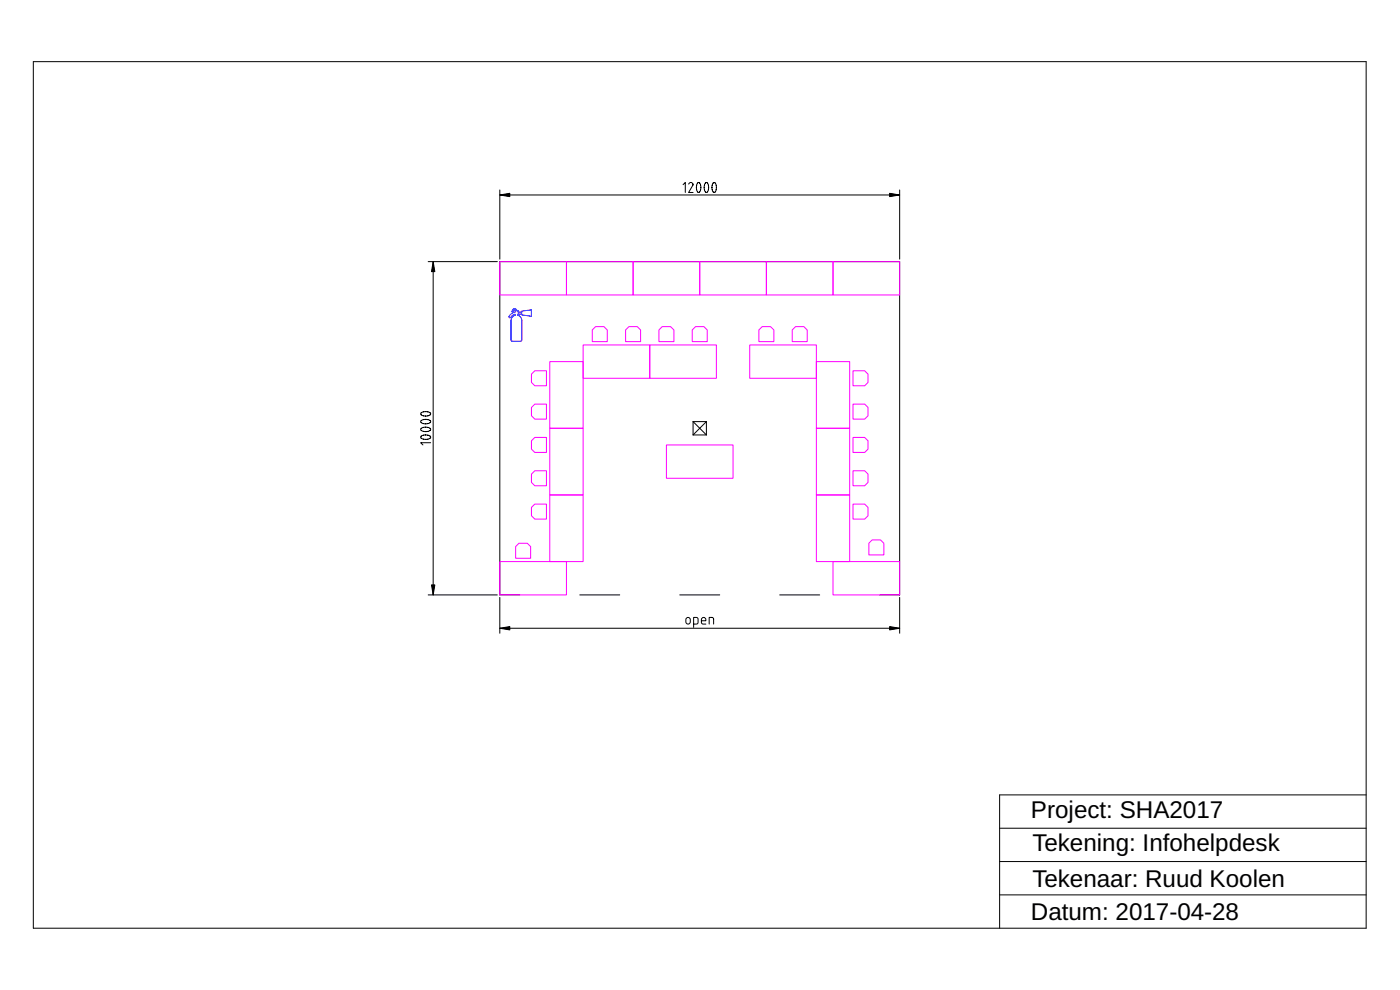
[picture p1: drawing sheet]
<svg xmlns="http://www.w3.org/2000/svg" width="420mm" height="297mm" viewBox="0 0 420 297" stroke-linecap="round" stroke-linejoin="round" font-family="sans-serif">
<g fill="none" stroke="#000" stroke-width=".3">
<path d="M10 18.5h400v260h-400zM150 57v20.8M150 58.5h120M205 55.4l.7-.7v3.1M206.7 55.2a.65 .65 0 0 1 .8-.5 .65 .65 0 0 1 .5 .8l-1.3 2.3h1.3M209.4 57.6l.3 .2 .3-.2M210 57.6l.3-.7a2.16 2.16 0 0 0-.6-2.2l-.5 .4-.2 .7 .1 1.1 .3 .7M211.7 57.6l.3 .2 .3-.2M212.3 57.6l.3-.7a2.16 2.16 0 0 0-.6-2.2l-.4 .4-.2 .7v1.1l.3 .7M214 57.6l.3 .2 .3-.2M214.6 57.6l.3-.7a2.16 2.16 0 0 0-.6-2.2l-.4 .4-.2 .7v1.1l.3 .7M270 57v20.8"/>
<path d="M128.5 78.5h20.8M130 78.5v100M126.4 130.9l.7-.3 1.1-.1 .7 .2 .4 .5-.6 .5-1.4 .1-.9-.3-.2-.3zM126.4 128.5l.7-.3h1.1l.7 .2 .4 .4-.6 .6-1.4 .1-.9-.4-.2-.3zM126.4 126.2l.7-.3h1.1l.7 .2 .4 .4-.6 .5-1.4 .1-.9-.3-.2-.3zM126.4 123.9l.7-.3 1.1-.1 .7 .2 .4 .5-.6 .5-1.4 .1-.9-.3-.2-.3zM129.3 132.8h-3.1l.7 .7M208 126.5v4M208 126.5h4M208 130.5h4M208 126.5l4 4M212 126.5v4"/>
<path d="M212 126.5l-4 4M128.5 178.5h20.8M150 179.3v10.7M156 178.5h-6v-100h120v100h-6M174 178.5h12M204 178.5h12M234 178.5h12M270 179.3v10.7M150 188.5h120M206 185.4l.5-.1 .5 .1 .2 1.2a.67 .67 0 0 1-.7 .6 .67 .67 0 0 1-.7-.6zM208.2 187.2h.8l.4-.2 .1-1.2-.2-.5h-1.1v3M210.5 186.3h1.3a.7 .7 0 0 0-.4-1 .7 .7 0 0 0-.9 .6l.1 1.1 .4 .2h.8"/>
<path d="M212.8 187.2v-1.9h.9l.4 .2 .1 1.7M410 238.5h-110v40M300 258.5h110M300 248.5h110M300 268.5h110"/>
</g>
<g fill="none" stroke="#00f" stroke-width=".3">
<path d="M153.9 92.8l.8-.1 .4 .5h.4v.4h1.1v-.2l2.9-.5v2l-2.9-.4v-.3h-1.1v.4l.2 .1a1.67 1.67 0 0 1 .9 1.5v5.8l-.3 .4h-2.6l-.3-.2v-6a1.66 1.66 0 0 1 1.1-1.6v-.3l-.8 .4-.6 .6-.3-.1 .1-.6 1-.7-.2-.5z"/>
<circle cx="154.4" cy="93.3" r=".33"/>
</g>
<g fill="none" stroke="#f0f" stroke-width=".3">
<path d="M150 78.5h20v10h-20zM170 78.5h20v10h-20zM190 78.5h20v10h-20zM210 78.5h20v10h-20zM230 78.5h20v10h-20zM250 78.5h20v10h-20zM177.7 99l1-1h2.5l1.1 1v3.5h-4.6zM187.7 99l1-1h2.5l1.1 1v3.5h-4.6zM197.7 99l1-1h2.5l1.1 1v3.5h-4.6zM207.7 99l1-1h2.5l1.1 1v3.5h-4.6zM227.7 99l1-1h2.5l1.1 1v3.5h-4.6zM237.7 99l1-1h2.5l1.1 1v3.5h-4.6z"/>
<path d="M160.5 111.2h3.5v4.6h-3.5l-1-1.1v-2.5zM165 108.5h10v20h-10zM175 103.5h20v10h-20zM195 103.5h20v10h-20zM225 103.5h20v10h-20zM245 108.5h10v20h-10zM256 111.2h3.5l1 1v2.5l-1 1.1h-3.5zM160.5 121.2h3.5v4.6h-3.5l-1-1.1v-2.5zM160.5 131.2h3.5v4.6h-3.5l-1-1.1v-2.5zM165 128.5h10v20h-10zM200 133.5h20v10h-20zM245 128.5h10v20h-10z"/>
<path d="M256 121.2h3.5l1 1v2.5l-1 1.1h-3.5zM256 131.2h3.5l1 1v2.5l-1 1.1h-3.5zM160.5 141.3h3.5v4.5h-3.5l-1-1v-2.5zM160.5 151.3h3.5v4.5h-3.5l-1-1v-2.5zM165 148.5h10v20h-10zM245 148.5h10v20h-10zM256 141.3h3.5l1 1v2.5l-1 1h-3.5zM256 151.3h3.5l1 1v2.5l-1 1h-3.5zM150 168.5h20v10h-20zM154.7 164l1-1h2.5l1.1 1v3.5h-4.6zM250 168.5h20v10h-20zM261.7 162h2.5l1 1v3.5h-4.4v-3.5z"/>
</g>
<path d="M150 58.5l3-.5v1zM267 58l3 .5-3 .5zM130 78.5l.5 3h-1zM129.5 175.5h1l-.5 3zM150 188.5l3-.5v1zM267 188l3 .5-3 .5z" fill="#000"/>
<path d="M150 58.5l3-.5v1zM267 58l3 .5-3 .5zM130 78.5l.5 3h-1zM129.5 175.5h1l-.5 3zM150 188.5l3-.5v1zM267 188l3 .5-3 .5z" fill="#000" stroke="#000" stroke-width=".3"/>
<g font-size="7.3">
<text x="309.4" y="245.4">Project: SHA2017</text>
<text x="309.8" y="255.4">Tekening: Infohelpdesk</text>
<text x="309.8" y="266.1">Tekenaar: Ruud Koolen</text>
<text x="309.4" y="276">Datum: 2017-04-28</text>
</g>
</svg>
